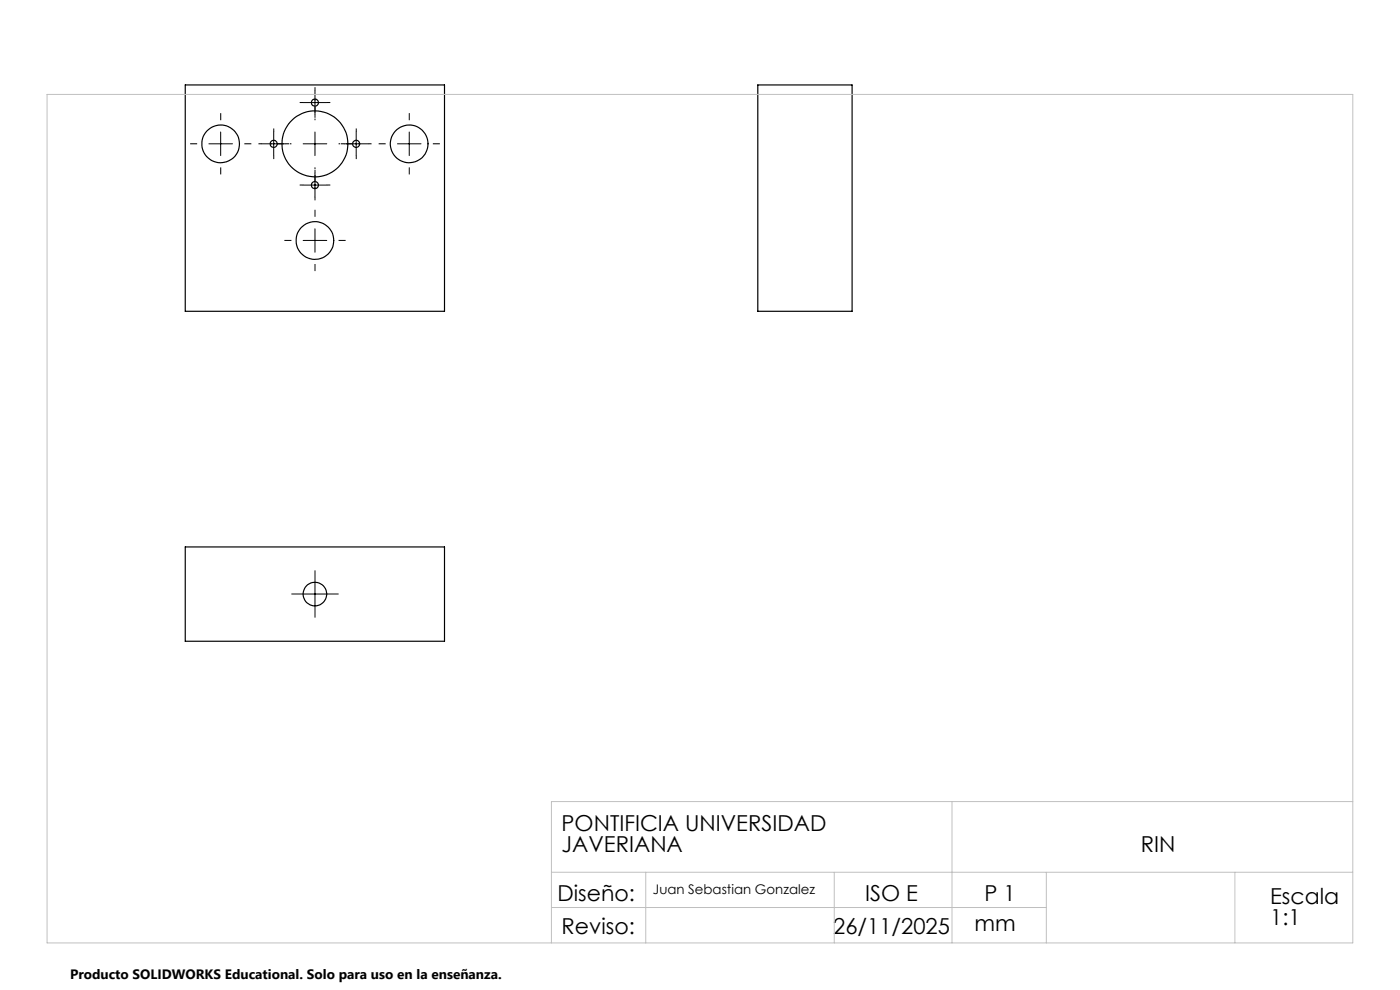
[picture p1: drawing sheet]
<svg xmlns="http://www.w3.org/2000/svg" width="297mm" height="210mm" viewBox="0 0 297 210" stroke-linecap="round" stroke-linejoin="round" font-family="sans-serif">
<g fill="none" stroke="#000" stroke-width=".25">
<path d="M39.3 18h55v48h-55zM160.8 18h20v48h-20zM39.3 116h55v20h-55z"/>
<circle cx="46.8" cy="30.5" r="4"/>
<circle cx="58" cy="30.5" r=".76"/>
<circle cx="66.8" cy="39.3" r=".76"/>
<circle cx="66.8" cy="21.8" r=".76"/>
<circle cx="66.8" cy="30.5" r="7"/>
<circle cx="75.6" cy="30.5" r=".75"/>
<circle cx="86.8" cy="30.5" r="4"/>
<circle cx="66.8" cy="51" r="4"/>
<circle cx="66.8" cy="126" r="2.5"/>
</g>
<path d="M61.8 30.5h-4.5M66.8 25.5v-4.5M66.8 35.5v4.5M71.8 30.5h4.5" fill="none" stroke="#000" stroke-width=".21" stroke-dasharray="15.2 1.3 1.3 1.3" stroke-dashoffset="14.9" stroke-linecap="butt"/>
<g fill="none" stroke="#000" stroke-width=".21" stroke-dasharray="15.2 1.3 1.3 1.3" stroke-linecap="butt">
<path d="M66.8 19.3v-.8M41.8 30.5h-1.5M46.8 25.5v-1.5M46.8 35.5v1.5M51.8 30.5h1.5M55.6 30.5h-.8M58.1 28v-.7M58.1 33v.8M60.6 30.5h.7M64.3 39.3h-.7M64.3 21.8h-.7M66.8 36.8v-.8"/>
<path d="M66.8 24.3v.7M69.3 39.3h.8M69.3 21.8h.8M73.1 30.5h-.8M75.6 28v-.7M75.6 33v.8M78.1 30.5h.7M81.8 30.5h-1.5M86.8 25.5v-1.5M86.8 35.5v1.5M91.8 30.5h1.5M61.8 51h-1.5"/>
<path d="M66.8 41.8v.7M66.8 46v-1.5M66.8 56v1.5M71.8 51h1.5M64.3 126h-2.5M66.8 123.5v-2.5M66.8 128.5v2.5M69.3 126h2.5"/>
</g>
<g fill="none" stroke="#000" stroke-width=".21">
<path d="M66.8 19.3v5M44.3 30.5h5M46.8 28v5M55.6 30.5h5M58.1 28v5M64.3 30.5h5M64.3 39.3h5M64.3 21.8h5M66.8 28v5M66.8 36.8v5M73.1 30.5h5M75.6 28v5"/>
<path d="M84.3 30.5h5M86.8 28v5M64.3 51h5M66.8 48.5v5M64.3 126h5M66.8 123.5v5"/>
</g>
<path d="M10 20h277v180h-277zM202 170v30M287 170h-170v30M117 185h170M117 192.5h105M137 185v15M177 185v15M222 185v15M262 185v15" fill="none" stroke="#c0c0c0" stroke-width=".21"/>
<g font-size="4.7">
<text x="119.1" y="176.3">PONTIFICIA UNIVERSIDAD</text>
<text x="119.1" y="180.8">JAVERIANA</text>
<text x="242" y="180.8">RIN</text>
<text x="118.3" y="191.1">Diseño:</text>
<text x="183.5" y="191.1">ISO E</text>
<text x="208.9" y="191.1">P 1</text>
<text x="269.5" y="191.8">Escala</text>
<text x="206.8" y="197.4">mm</text>
<text x="269.5" y="196.3">1:1</text>
<text x="119.1" y="198.2">Reviso:</text>
<text x="176.8" y="198.2">26/11/2025</text>
</g>
<text font-size="2.9" x="14.9" y="207.6">Producto SOLIDWORKS Educational. Solo para uso en la enseñanza.</text>
<text font-size="2.8" x="138.5" y="189.7">Juan Sebastian Gonzalez</text>
</svg>
